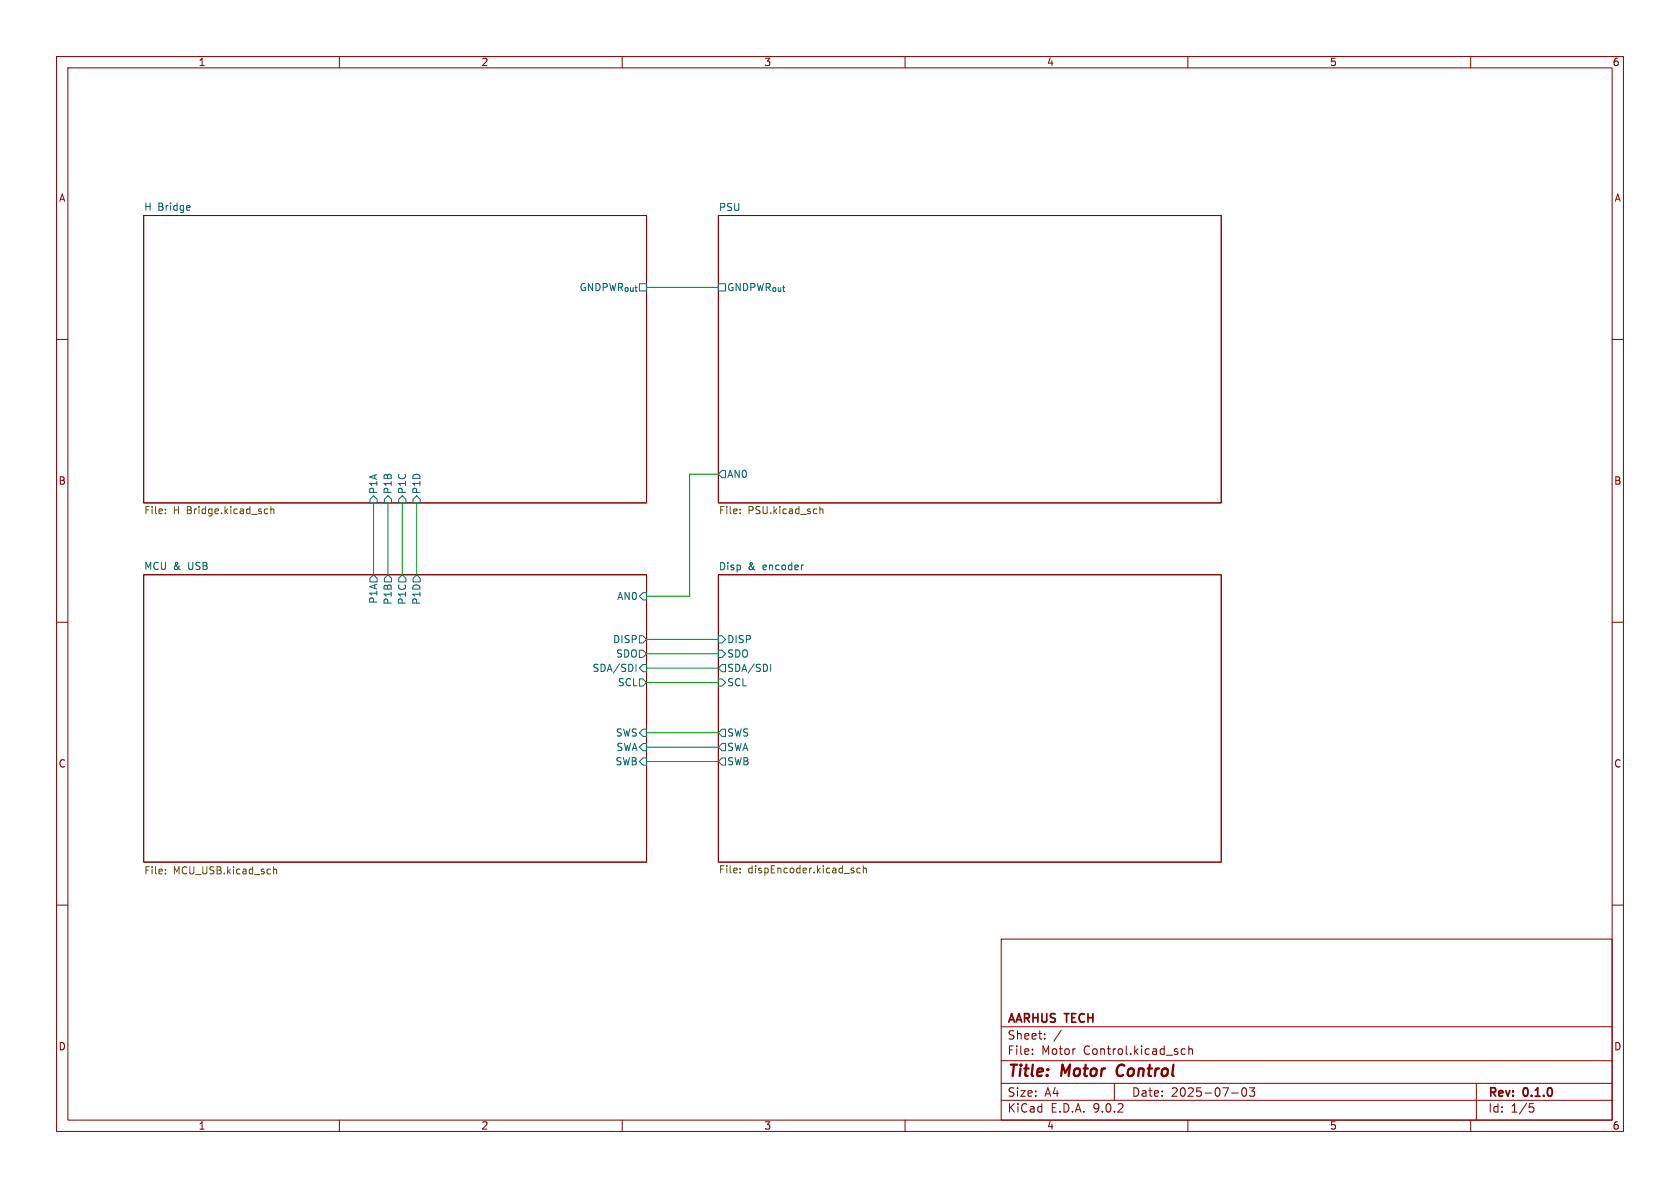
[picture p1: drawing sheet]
<svg xmlns="http://www.w3.org/2000/svg" width="297mm" height="210mm" viewBox="0 0 297 210" stroke-linecap="round" stroke-linejoin="round" font-family="sans-serif">
<g fill="none" stroke="#840000" stroke-width=".18">
<path d="M10 10h277v190h-277zM12 12h273v186h-273zM60 10v2M110 10v2M160 10v2M210 10v2M260 10v2M25.4 38.1h88.9v50.8h-88.9zM127 38.1h88.9v50.8h-88.9zM10 60h2M285 60h2M10 110h2"/>
<path d="M25.4 101.6h88.9v50.8h-88.9zM127 101.6h88.9v50.8h-88.9zM285 110h2M10 160h2M177 166h108v32h-108zM285 160h2M60 198v2M110 198v2M160 198v2M177 194.5h108M177 191.5h108M177 187.5h108"/>
<path d="M177 181.5h108M182.5 186.3v.1M182.5 185.5v.1M184.7 183.6v.1M184.7 182.8v.1M187.6 182.1l-1.3 2M197 191.5v3M209.5 185.5l-.4-.1-.3 .3v.4l.2 .2h.5M210 198v2M210.2 185.5l.2-.1 .3 .1 .1 .9M210.2 184.9v1.5M217.7 193.2h1.2"/>
<path d="M219.7 192.4l.2-.1a.81 .81 0 0 1 .6 .6 .81 .81 0 0 1-.3 .8l-.2 .1a.81 .81 0 0 1-.3-1.4zM220.9 192.3h.9l-.5 .6 .4 .1v.7l-.2 .1h-.4l-.2-.1M260 198v2M261 191.5v6.5M270.4 195.1h.7M270.5 195.7h.4l.3 .3-.2 .5-.5 .1"/>
</g>
<path d="M197.7 188.5a1.27 1.27 0 0 0 0 1.6" fill="none" stroke="#840000" stroke-width=".4"/>
<g fill="none" stroke="#006464" stroke-width=".18">
<path d="M33.5 36.4l.1 .2-.6 .2M127 50.2h1.3v1.2h-1.3zM65.4 88.3l.6-.7 .7 .7v.6h-1.3zM68.6 87.6l.6 .7v.6h-1.3v-.6zM71.1 87.6l.7 .7v.6h-1.3v-.6zM73 88.3l.7-.7 .6 .7v.6h-1.3zM127.6 83.2h.7v1.3h-.7l-.6-.7zM141.9 99.9h.1M66 101.6l.7 .6v.7h-1.3v-.7zM68.6 101.6l.6 .6v.7h-1.3v-.7zM71.1 101.6l.7 .6v.7h-1.3v-.7zM73.7 101.6l.6 .6v.7h-1.3v-.7z"/>
<path d="M112.4 117.4v1.3M113 114.9h.7l.6 .7-.6 .6h-.7zM113 112.4h.7l.6 .6-.6 .7h-.7zM113.7 104.8h.6v1.2h-.6l-.7-.6zM113.7 117.5h.6v1.2h-.6l-.7-.6zM127 112.4h.6l.7 .6-.7 .7h-.6zM127 114.9h.6l.7 .7-.7 .6h-.6zM127.6 117.5h.7v1.2h-.7l-.6-.6zM136.2 117.4v1.3M113 120h.7l.6 .7-.6 .6h-.7zM113.7 131.4h.6v1.3h-.6l-.7-.6zM113.7 134h.6v1.3h-.6l-.7-.7z"/>
<path d="M113.7 128.9h.6v1.3h-.6l-.7-.7zM127 120h.6l.7 .7-.7 .6h-.6zM127.6 131.4h.7v1.3h-.7l-.6-.6zM127.6 134h.7v1.3h-.7l-.6-.7zM127.6 128.9h.7v1.3h-.7l-.6-.7z"/>
</g>
<g fill="none" stroke="#725600" stroke-width=".18">
<path d="M29.2 90.7v.1M29.2 90v.1M47 90h.3M47.3 90.7l-.3 .1M47.9 90.1l.2-.1h.3v.8M47.9 89.5v1.3M130.8 90v.1M130.8 90.7v.1M144.9 90.1l.2-.1h.3l.1 .8M144.9 89.5v1.3M29.2 153.7v.1M29.2 154.4v.1"/>
<path d="M48.4 153.2v1.3M48.4 153.8l.1-.2 .3 .1 .1 .8M130.8 154.2v.1M130.8 153.5v.1M150.8 153.9l.2 .2-.2 .2M150.8 153.5h.1M152.1 153.5h-.4l-.2 .2 .1 .5h.5M152.6 153.6l.2-.1h.3l.1 .8M152.6 153v1.3"/>
</g>
<g fill="none" stroke="#009600" stroke-width=".18">
<path d="M114.3 50.8h12.7M66 88.9v12.7M68.6 88.9v12.7M71.1 88.9v12.7M73.7 88.9v12.7M127 83.8h-5.1v21.6h-7.6M114.3 113h12.7M114.3 118.1h12.7M114.3 115.6h12.7M114.3 120.7h12.7M114.3 129.5h12.7M114.3 134.6h12.7"/>
<path d="M114.3 132.1h12.7"/>
</g>
<g font-size="2.8" fill="#840000">
<text x="178" y="190.9">Title:</text>
<text x="187.7" y="190.9">Motor</text>
<text x="198.3" y="190.9">Control</text>
</g>
<g font-size="2.1" fill="#840000">
<text x="178" y="184">Sheet:</text>
<text x="178" y="181.2">AARHUS TECH</text>
<text x="178" y="186.7">File:</text>
<text x="184.1" y="186.7">Motor</text>
<text x="191.6" y="186.7">Control.kicad_sch</text>
<text x="178" y="196.9">KiCad</text>
<text x="178" y="194.1">Size:</text>
<text x="184.7" y="194.1">A4</text>
<text x="185.7" y="196.9">E.D.A.</text>
<text x="193.3" y="196.9">9.0.2</text>
<text x="200" y="194.1">Date:</text>
<text x="207" y="194.1">2025-07-03</text>
<text x="263" y="194.3">Rev:</text>
<text x="263" y="196.9">Id:</text>
<text x="267.1" y="196.9">1/5</text>
<text x="269.4" y="194.3">0.1.0</text>
</g>
<g font-size="1.8" fill="#840000">
<text x="35" y="11.9">1</text>
<text x="85" y="11.9">2</text>
<text x="135" y="11.9">3</text>
<text x="185" y="11.9">4</text>
<text x="235" y="11.9">5</text>
<text x="285" y="11.9">6</text>
<text x="10.3" y="35.9">A</text>
<text x="285.3" y="35.9">A</text>
<text x="10.3" y="85.9">B</text>
<text x="285.3" y="85.9">B</text>
<text x="10.3" y="135.9">C</text>
<text x="285.3" y="135.9">C</text>
<text x="10.3" y="185.9">D</text>
<text x="285.3" y="185.9">D</text>
<text x="35" y="199.9">1</text>
<text x="85" y="199.9">2</text>
<text x="135" y="199.9">3</text>
<text x="185" y="199.9">4</text>
<text x="235" y="199.9">5</text>
<text x="285" y="199.9">6</text>
</g>
<g font-size="1.8" fill="#006464">
<text x="25.4" y="37.3">H Bridge</text>
<text x="127" y="37.4">PSU</text>
<text x="102.3" y="51.7">GNDPWR_{out}</text>
<text x="128.5" y="51.7">GNDPWR_{out}</text>
<text x="66.9" y="87.4" transform="rotate(-90 66.9 87.4)">P1A</text>
<text x="69.4" y="87.4" transform="rotate(-90 69.4 87.4)">P1B</text>
<text x="72" y="87.4" transform="rotate(-90 72 87.4)">P1C</text>
<text x="74.5" y="87.4" transform="rotate(-90 74.5 87.4)">P1D</text>
<text x="128.5" y="84.7">AN0</text>
<text x="25.4" y="100.8">MCU &amp;</text>
<text x="33.4" y="100.8">USB</text>
<text x="127" y="100.9">Disp</text>
<text x="132.2" y="100.9">&amp;</text>
<text x="135" y="100.9">encoder</text>
<text x="66.9" y="106.8" transform="rotate(-90 66.9 106.8)">P1A</text>
<text x="69.4" y="107" transform="rotate(-90 69.4 107)">P1B</text>
<text x="72" y="107" transform="rotate(-90 72 107)">P1C</text>
<text x="74.5" y="107" transform="rotate(-90 74.5 107)">P1D</text>
<text x="109" y="106.3">AN0</text>
<text x="108.3" y="113.9">DISP</text>
<text x="128.5" y="113.9">DISP</text>
<text x="104.7" y="119">SDA/SDI</text>
<text x="108.8" y="116.4">SDO</text>
<text x="128.5" y="119">SDA/SDI</text>
<text x="128.5" y="116.4">SDO</text>
<text x="109.1" y="121.5">SCL</text>
<text x="128.5" y="121.5">SCL</text>
<text x="108.8" y="130.4">SWS</text>
<text x="128.5" y="130.4">SWS</text>
<text x="108.7" y="135.5">SWB</text>
<text x="108.9" y="132.9">SWA</text>
<text x="128.5" y="132.9">SWA</text>
<text x="128.5" y="135.5">SWB</text>
</g>
<g font-size="1.8" fill="#725600">
<text x="25.4" y="91.2">File:</text>
<text x="30.6" y="91.2">H Bridge.kicad_sch</text>
<text x="127" y="91.2">File:</text>
<text x="132.2" y="91.2">PSU.kicad_sch</text>
<text x="25.4" y="154.9">File:</text>
<text x="30.6" y="154.9">MCU_USB.kicad_sch</text>
<text x="127" y="154.7">File:</text>
<text x="132.2" y="154.7">dispEncoder.kicad_sch</text>
</g>
</svg>
